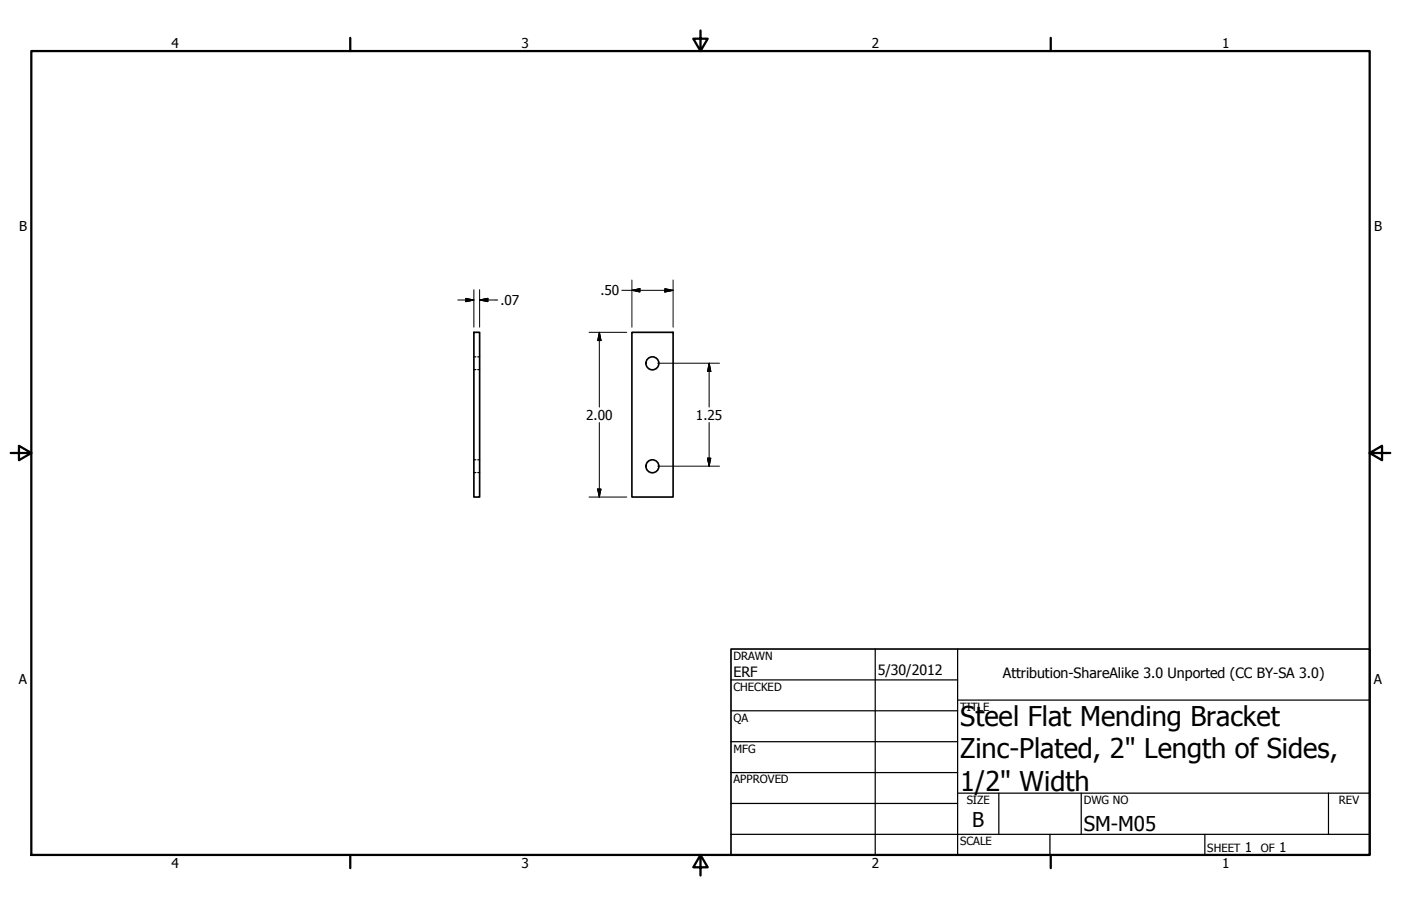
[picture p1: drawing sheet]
<svg xmlns="http://www.w3.org/2000/svg" width="432mm" height="279mm" viewBox="0 0 432 279" stroke-linecap="round" stroke-linejoin="round" font-family="sans-serif">
<!-- layer: Visible (ANSI) -->
<g fill="none" stroke="#000" stroke-width=".51">
<path d="M146 102.5h1.8v50.8h-1.8zM194.8 102.5h12.7v50.8h-12.7z"/>
<circle cx="201.1" cy="112" r="2"/>
<circle cx="201.1" cy="143.8" r="2"/>
</g>
<!-- layer: Hidden (ANSI) -->
<path d="M146 114h.7M146 110h.7M147.3 114h.5M147.3 110h.5M146 145.7h.7M146 141.8h.7M147.3 145.7h.5M147.3 141.8h.5" fill="none" stroke="#000" stroke-width=".38"/>
<!-- layer: Border (ANSI) -->
<path d="M9.7 15.7h412.4v248h-412.4zM107.9 11.7v4M215.9 9.4v6.3l-2.2-3.8h4.4l-2.2 3.8M323.8 11.7v4M3.3 139.7h6.4l-3.9-2.2v4.4l3.9-2.2M422.1 139.7l3.9 2.2v-4.4l-3.9 2.2h6.4M107.9 263.7v4M215.9 263.7l2.2 3.8h-4.4l2.2-3.8v6.3M323.8 263.7v4" fill="none" stroke="#000" stroke-width=".7"/>
<!-- layer: Title (ANSI) -->
<g fill="none" stroke="#000" stroke-width=".38">
<path d="M225.3 209.7h69.8M225.3 219.2h69.8M269.7 200.2v63.5M295.1 215.9h127M295.1 200.2v63.5M225.3 228.7h69.8M225.3 238.3h69.8M225.3 257.3h196.8M225.3 247.8h69.8M295.1 244.6h127M307.8 244.6v12.7M323.6 257.3v6.4"/>
<path d="M333.2 244.6v12.7M371.3 257.3v6.4M409.4 244.6v12.7"/>
</g>
<path d="M225.3 200.2h196.8v63.5h-196.8z" fill="none" stroke="#000" stroke-width=".51"/>
<!-- layer: Dimension (ANSI) -->
<g fill="none" stroke="#000" stroke-width=".31">
<path d="M141.1 92.5h4.9M143.6 92l2.4 .5-2.4 .5zM146 89.3v11.6M147.8 92.5l2.6-.5v1zM147.8 92.5h5.6M147.8 89.3v11.6M191.6 89.5h15.9M194.8 89.5l2.4-.5v1zM194.8 86.4v14.5M204.9 89l2.6 .5-2.6 .5zM207.5 86.4v14.5M181.5 102.5h11.7"/>
<path d="M184.7 102.5l.5 2.5h-1zM184.7 102.5v23M202.7 112h19M218.6 112l.5 2.6h-1zM218.6 112v13.5M184.7 130.3v23M218.6 130.3v13.5M181.5 153.3h11.7M184.2 150.8h1l-.5 2.5zM202.7 143.8h19M218.1 141.3h1l-.5 2.5z"/>
</g>
<g fill="#000" stroke="#000" stroke-width=".31">
<path d="M143.6 93l2.4-.5zM143.6 92l2.4 .5-2.4 .5zM147.8 92.5l2.6-.5zM147.8 92.5l2.6-.5v1zM194.8 89.5l2.4-.5zM194.8 89.5l2.4-.5v1zM204.9 90l2.6-.5zM204.9 89l2.6 .5-2.6 .5zM184.7 102.5l.5 2.5zM184.7 102.5l.5 2.5h-1zM218.6 112l.5 2.6zM218.6 112l.5 2.6h-1z"/>
<path d="M184.2 150.8l.5 2.5zM184.2 150.8h1l-.5 2.5zM218.1 141.3l.5 2.5zM218.1 141.3h1l-.5 2.5z"/>
</g>
<g font-size="8.4">
<text x="295.9" y="223.8">Steel Flat Mending Bracket</text>
<text x="295.9" y="233.9">Zinc-Plated, 2&quot; Length of Sides,</text>
<text x="295.9" y="243.9">1/2&quot; Width</text>
</g>
<g font-size="6.3">
<text x="299.7" y="255.1">B</text>
<text x="334" y="256.4">SM-M05</text>
</g>
<g font-size="4.4">
<text x="226.1" y="208.9">ERF</text>
<text x="270.5" y="208.2">5/30/2012</text>
<text x="309.1" y="209.2">Attribution-ShareAlike 3.0 Unported (CC BY-SA 3.0)</text>
</g>
<g font-size="4.2">
<text x="52.8" y="14.7">4</text>
<text x="160.8" y="14.7">3</text>
<text x="268.7" y="14.7">2</text>
<text x="376.7" y="14.7">1</text>
<text x="5.9" y="71.4">B</text>
<text x="423.5" y="71.4">B</text>
<text x="154.2" y="94">.07</text>
<text x="185" y="91.1">.50</text>
<text x="180.7" y="129.4">2.00</text>
<text x="214.5" y="129.4">1.25</text>
<text x="5.8" y="211.1">A</text>
<text x="423.4" y="211.1">A</text>
<text x="383.7" y="262.8">1</text>
<text x="394.2" y="262.8">1</text>
<text x="52.8" y="267.7">4</text>
<text x="160.8" y="267.7">3</text>
<text x="268.7" y="267.7">2</text>
<text x="376.7" y="267.7">1</text>
</g>
<g font-size="3.5">
<text x="226.1" y="203.5">DRAWN</text>
<text x="226.1" y="213">CHECKED</text>
<text x="295.9" y="219.2">TITLE</text>
<text x="226.1" y="222.6">QA</text>
<text x="226.1" y="232.1">MFG</text>
<text x="226.1" y="241.6">APPROVED</text>
<text x="297.9" y="248">SIZE</text>
<text x="334" y="248">DWG NO</text>
<text x="412.7" y="247.9">REV</text>
<text x="295.9" y="260.7">SCALE</text>
<text x="372.1" y="262.8">SHEET</text>
<text x="388.6" y="262.8">OF</text>
</g>
</svg>
